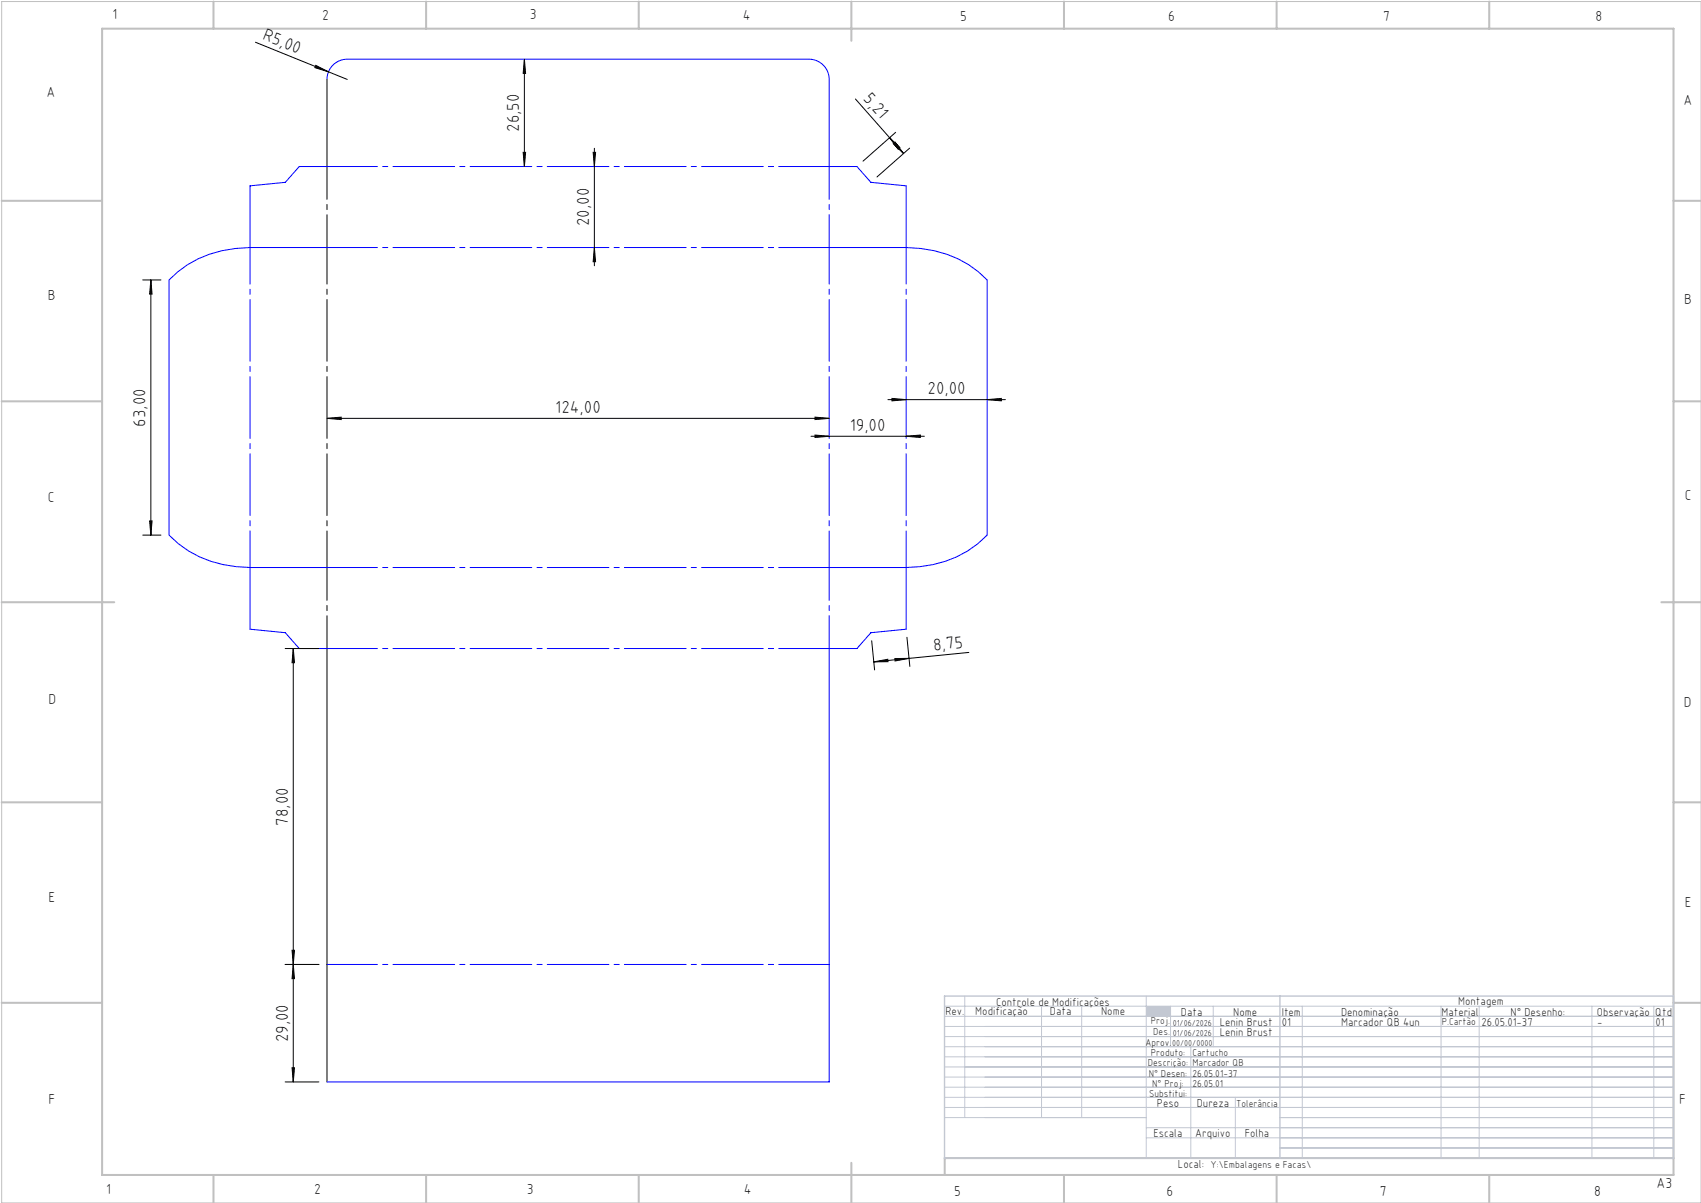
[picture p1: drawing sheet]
<svg xmlns="http://www.w3.org/2000/svg" width="420mm" height="297mm" viewBox="0 0 420 297" stroke-linecap="round" stroke-linejoin="round" font-family="sans-serif">
<path d="M.4 .4h419.6v296.6h-419.6z" fill="none" stroke="#c0c0c0" stroke-width=".25"/>
<g fill="none" stroke="#c0c0c0" stroke-width=".5">
<path d="M25.2 7.1h388v283h-388zM52.7 .4v6.7M105.2 .4v6.7M157.7 .4v6.7M210.2 .4v9.7M262.7 .4v6.7M315.2 .4v6.7M367.7 .4v6.7M.4 49.6h24.8M413.2 49.6h6.8M.4 99.1h24.8M413.2 99.1h6.8"/>
<path d="M.4 148.7h27.8M410.2 148.7h9.8M.4 198.1h24.8M413.2 198.1h6.8M.4 247.6h24.8M413.2 247.6h6.8M52.7 290.1v6.9M105.2 290.1v6.9M157.7 290.1v6.9M210.2 287.1v9.9M262.7 290.1v6.9M315.2 290.1v6.9"/>
<path d="M367.7 290.1v6.9M413.2 285.9h-179.9v4.2"/>
</g>
<g fill="none" stroke="#c3c8d2" stroke-width=".25">
<path d="M233.2 250.9h180M233.2 248.4h180M233.2 253.4h180M233.2 255.9h180M233.2 258.4h180M238.2 245.9v30M257.2 248.4v27.5M267.1 248.4v27.5M283 245.9v40M289 248.4v10M294 258.4v27.5M299.6 248.4v10"/>
<path d="M321.5 248.4v37.5M355.8 248.4v37.5M365.2 248.4v37.5M393.1 248.4v37.5M408.3 248.4v37.5M233.2 260.9h180M233.2 263.4h180M233.2 265.9h180M233.2 268.4h180M233.2 270.9h180M233.2 273.4h180M233.2 275.9h49.8"/>
<path d="M283 278.4h130.2M305 270.9v15M316 275.9h97.2M283 280.9h130.2M316 283.4h97.2"/>
</g>
<path d="M233.2 245.9h180v40h-180zM316 245.9v40" fill="none" stroke="#c3c8d2" stroke-width=".35"/>
<path d="M283 248.4h6v2.5h-6z" fill-rule="evenodd" fill="#c3c8d2"/>
<path d="M80.7 19.6a5 5 0 0 1 5-5h114a5 5 0 0 1 5 5v21.5h6.9l3.4 3.9 8.7 .9v15.2M80.7 41.1h-6.8l-3.5 3.9-8.7 .9v15.2M61.7 61.1a27.4 27.4 0 0 0-20 8v63a26.9 26.9 0 0 0 20 8M61.7 61.1h19M204.7 61.1h19M223.7 61.1a27.4 27.4 0 0 1 20 8v63a26.9 26.9 0 0 1-20 8M61.7 140.1v15.2l8.7 .9 3.5 3.9h6.8M61.7 140.1h19M204.7 140.1h19M223.7 140.1v15.2l-8.7 .9-3.4 3.9h-6.9v107h-124" fill="none" stroke="#00f" stroke-width=".25"/>
<g fill="none" stroke="#000" stroke-width=".25">
<path d="M63.1 10.4l22.6 9.2M78 16.1l3.1 1.6-3.4-1zM80.7 19.6v21.5M129.5 14.6l.3 3.5h-.6zM129.5 14.6v26.5M129.2 37.6h.6l-.3 3.5zM146.5 37.6h.6l-.3 3.5zM146.8 36.6v29M211.2 24.4l11.9 13.5M219.7 34l2.5 2.4-.5 .4zM220.6 35.5l.4-.4 2.1 2.8zM221.2 32.7l-8.1 7.1"/>
<path d="M224.6 36.6l-8.1 7.1M35.2 69.1h4.5M37.2 69.1v63M37.2 69.1l.3 3.5h-.6zM146.8 61.1l.3 3.5h-.6zM219.2 98.7h29M220.2 98.4l3.5 .3-3.5 .3zM243.7 98.7l3.5-.3v.6zM80.7 103.3l3.5-.3v.6zM80.7 103.3h124M200.2 107.7h28M201.2 107.4l3.5 .3-3.5 .3z"/>
<path d="M201.2 103l3.5 .3-3.5 .3zM223.7 107.7l3.5-.3v.6zM35.2 132.1h4.5M36.9 128.6h.6l-.3 3.5zM215.2 158.2l.7 7.2M223.9 157.3l.8 7.2M70.4 160.1h8.3M72.4 160.1v107M72.4 160.1l.3 3.5h-.6zM80.7 160.1v107M215.8 163.4l3.4-.6 .1 .6zM220.9 162.6l3.6-.1-3.5 .7z"/>
<path d="M239.2 161.1l-23.4 2.3M70.4 238.1h8.3M72.1 234.6h.6l-.3 3.5zM72.4 238.1l.3 3.5h-.6zM70.4 267.1h8.3M72.1 263.6h.6l-.3 3.5z"/>
</g>
<path d="M80.7 140.1v-79" fill="none" stroke="#000" stroke-width=".25" stroke-dasharray="15.2 1.3 1.3 1.3" stroke-dashoffset="6.2"/>
<path d="M80.7 41.1v20M80.7 140.1v20" fill="none" stroke="#000" stroke-width=".25" stroke-dasharray="15.2 1.3 1.3 1.3" stroke-dashoffset="7.1"/>
<path d="M204.7 41.1h-124M80.7 61.1h124M80.7 140.1h124M80.7 160.1h124M204.7 238.1h-124" fill="none" stroke="#00f" stroke-width=".25" stroke-dasharray="15.2 1.3 1.3 1.3" stroke-dashoffset="2.8"/>
<path d="M61.7 61.1v79M223.7 61.1v79M204.7 140.1v-79" fill="none" stroke="#00f" stroke-width=".25" stroke-dasharray="15.2 1.3 1.3 1.3" stroke-dashoffset="6.2"/>
<path d="M204.7 61.1v-20M204.7 140.1v20" fill="none" stroke="#00f" stroke-width=".25" stroke-dasharray="15.2 1.3 1.3 1.3" stroke-dashoffset="7.1"/>
<g fill="#000">
<path d="M78 16.1l3.1 1.6-3.4-1z"/>
<path d="M220.6 35.5l.4-.4 2.1 2.8zM219.7 34l2.5 2.4-.5 .4z"/>
<path d="M220.2 98.4l3.5 .3-3.5 .3zM243.7 98.7l3.5-.3v.6zM80.7 103.3l3.5-.3v.6zM201.2 103l3.5 .3-3.5 .3z"/>
<path d="M223.7 107.7l3.5-.3v.6zM201.2 107.4l3.5 .3-3.5 .3z"/>
<path d="M220.9 162.6l3.6-.1-3.5 .7zM215.8 163.4l3.4-.6 .1 .6z"/>
<path d="M72.1 234.6h.6l-.3 3.5zM72.4 160.1l.3 3.5h-.6zM129.2 37.6h.6l-.3 3.5zM129.5 14.6l.3 3.5h-.6z"/>
<path d="M72.4 238.1l.3 3.5h-.6zM72.1 263.6h.6l-.3 3.5zM37.2 69.1l.3 3.5h-.6zM36.9 128.6h.6l-.3 3.5zM146.5 37.6h.6l-.3 3.5zM146.8 61.1l.3 3.5h-.6z"/>
</g>
<g font-size="4.3">
<text x="64.7" y="9.7" transform="rotate(22 64.7 9.7)">R5,00</text>
<text x="213" y="24.5" transform="rotate(49 213 24.5)">5,21</text>
<text x="128.2" y="32.6" transform="rotate(-90 128.2 32.6)">26,50</text>
<text x="145.5" y="55.8" transform="rotate(-90 145.5 55.8)">20,00</text>
<text x="137.1" y="102">124,00</text>
<text x="229" y="97.4">20,00</text>
<text x="36" y="105.3" transform="rotate(-90 36 105.3)">63,00</text>
<text x="209.8" y="106.4">19,00</text>
<text x="230.6" y="160.6" transform="rotate(-6 230.6 160.6)">8,75</text>
<text x="71.1" y="203.8" transform="rotate(-90 71.1 203.8)">78,00</text>
<text x="71.1" y="257.3" transform="rotate(-90 71.1 257.3)">29,00</text>
</g>
<g font-size="3.6">
<text x="27.8" y="4.8">1</text>
<text x="79.5" y="4.9">2</text>
<text x="130.8" y="4.8">3</text>
<text x="183.4" y="4.9">4</text>
<text x="237.1" y="5.1">5</text>
<text x="288.4" y="5.2">6</text>
<text x="341.5" y="5.1">7</text>
<text x="394" y="5.2">8</text>
<text x="11.5" y="24">A</text>
<text x="415.7" y="25.8">A</text>
<text x="11.8" y="74.1">B</text>
<text x="415.8" y="75.1">B</text>
<text x="11.8" y="124">C</text>
<text x="416" y="123.5">C</text>
<text x="12" y="173.7">D</text>
<text x="415.8" y="174.7">D</text>
<text x="12" y="222.6">E</text>
<text x="416" y="223.9">E</text>
<text x="12" y="272.6">F</text>
<text x="414.6" y="272.6">F</text>
<text x="409" y="293.3">A3</text>
<text x="26.2" y="294.8">1</text>
<text x="77.6" y="294.8">2</text>
<text x="130.1" y="294.8">3</text>
<text x="183.7" y="294.7">4</text>
<text x="235.6" y="295.2">5</text>
<text x="288" y="295.2">6</text>
<text x="340.7" y="295.2">7</text>
<text x="393.6" y="295.2">8</text>
</g>
<g font-size="2.9">
<text x="240.8" y="250.6">Modificação</text>
<text x="259.2" y="250.6">Data</text>
<text x="271.9" y="250.6">Nome</text>
<text x="290.9" y="288.4">Local:</text>
</g>
<g font-size="2.8">
<text x="233.4" y="250.6">Rev.</text>
<text x="246" y="248.4">Controle de Modificações</text>
<text x="291.6" y="250.8">Data</text>
<text x="304.5" y="250.8">Nome</text>
<text x="316.5" y="250.9">Item</text>
<text x="331.1" y="250.9">Denominação</text>
<text x="355.9" y="250.9">Material</text>
<text x="360.1" y="248.2">Montagem</text>
<text x="373" y="250.9">N° Desenho:</text>
<text x="394.3" y="250.9">Observação</text>
<text x="408.7" y="250.9">Qtd</text>
<text x="301.2" y="253.2">Lenin Brust</text>
<text x="301.2" y="255.8">Lenin Brust</text>
<text x="316.5" y="253.2">01</text>
<text x="331.2" y="253.2">Marcador QB 4un</text>
<text x="365.8" y="253.3">26.05.01-37</text>
<text x="394.4" y="253.2">-</text>
<text x="408.7" y="253.2">01</text>
<text x="285.6" y="273.3">Peso</text>
<text x="295.5" y="273.3">Dureza</text>
<text x="284.8" y="280.8">Escala</text>
<text x="295.1" y="280.8">Arquivo</text>
<text x="307.3" y="280.8">Folha</text>
</g>
<g font-size="2.5">
<text x="284.1" y="252.9">Proj.</text>
<text x="284.8" y="255.5">Des.</text>
<text x="356" y="252.9">P.Cartão</text>
<text x="282.8" y="258.3">Aprov.</text>
<text x="283.4" y="263.3">Descrição:</text>
<text x="284.2" y="260.7">Produto:</text>
<text x="294.5" y="263.2">Marcador QB</text>
<text x="294.5" y="260.7">Cartucho</text>
<text x="283.7" y="265.9">N° Desen:</text>
<text x="284.5" y="268.3">N° Proj:</text>
<text x="294.5" y="268.3">26.05.01</text>
<text x="294.5" y="265.8">26.05.01-37</text>
<text x="283.7" y="270.9">Substitui:</text>
<text x="305.2" y="273.3">Tolerância</text>
<text x="298.9" y="288.4">Y:\Embalagens e Facas\</text>
</g>
<g font-size="2.1">
<text x="289.6" y="253.3">01/06/2026</text>
<text x="289.6" y="255.8">01/06/2026</text>
<text x="289.4" y="258.3">00/00/0000</text>
</g>
</svg>
